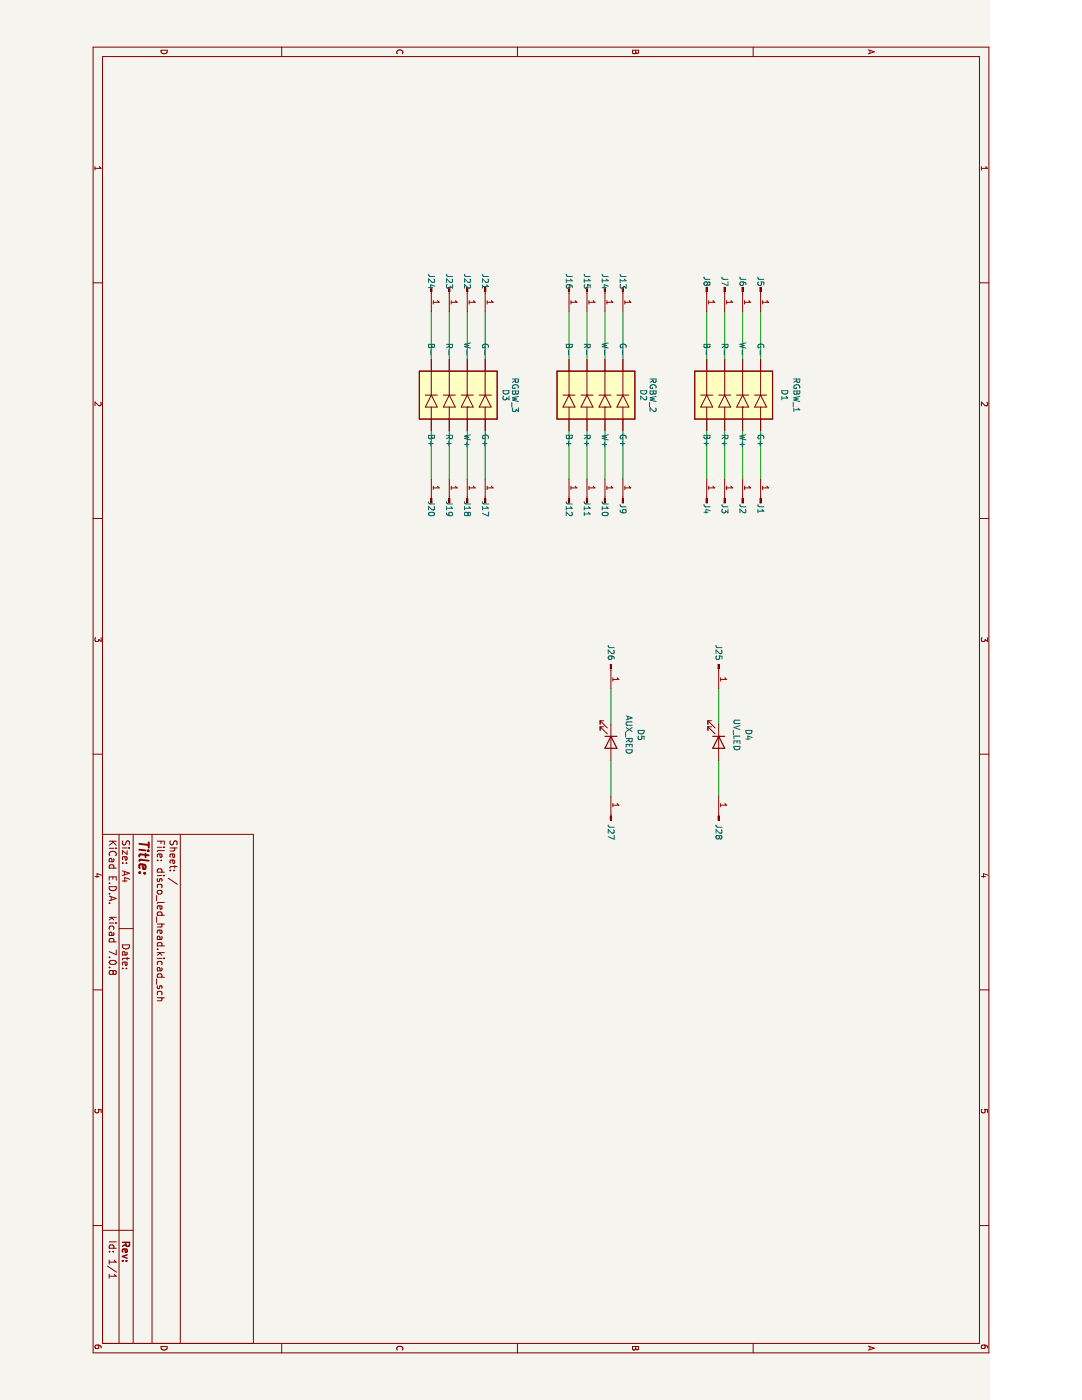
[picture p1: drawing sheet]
(kicad_sch (version 20230121) (generator eeschema)

 (paper "A4")

 (lib_symbols
  (symbol "Connector:Conn_01x01_Pin" (pin_names (offset 1.016) hide) (in_bom yes) (on_board yes)
   (property "Reference" "J" (at 0 2.54 0) (effects (font (size 1.27 1.27))))
   (property "Value" "Conn_01x01_Pin" (at 0 -2.54 0) (effects (font (size 1.27 1.27))))
   (property "Footprint" "" (at 0 0 0) (effects (font (size 1.27 1.27)) hide))
   (property "Datasheet" "~" (at 0 0 0) (effects (font (size 1.27 1.27)) hide))
   (property "ki_locked" "" (at 0 0 0) (effects (font (size 1.27 1.27))))
   (symbol "Conn_01x01_Pin_1_1"
    (polyline (pts (xy 1.27 0) (xy 0.8636 0)) (stroke (width 0.1524) (type default)) (fill (type none)))
    (rectangle (start 0.8636 0.127) (end 0 -0.127) (stroke (width 0.1524) (type default)) (fill (type outline)))
    (pin passive line (at 5.08 0 180) (length 3.81) (name "Pin_1" (effects (font (size 1.27 1.27)))) (number "1" (effects (font (size 1.27 1.27)))))))
  (symbol "Device:LED" (pin_numbers hide) (pin_names (offset 1.016) hide) (in_bom yes) (on_board yes)
   (property "Reference" "D" (at 0 2.54 0) (effects (font (size 1.27 1.27))))
   (property "Value" "LED" (at 0 -2.54 0) (effects (font (size 1.27 1.27))))
   (property "Footprint" "" (at 0 0 0) (effects (font (size 1.27 1.27)) hide))
   (property "Datasheet" "~" (at 0 0 0) (effects (font (size 1.27 1.27)) hide))
   (symbol "LED_0_1"
    (polyline (pts (xy -1.27 -1.27) (xy -1.27 1.27)) (stroke (width 0.254) (type default)) (fill (type none)))
    (polyline (pts (xy -1.27 0) (xy 1.27 0)) (stroke (width 0) (type default)) (fill (type none)))
    (polyline (pts (xy 1.27 -1.27) (xy 1.27 1.27) (xy -1.27 0) (xy 1.27 -1.27)) (stroke (width 0.254) (type default)) (fill (type none)))
    (polyline (pts (xy -3.048 -0.762) (xy -4.572 -2.286) (xy -3.81 -2.286) (xy -4.572 -2.286) (xy -4.572 -1.524)) (stroke (width 0) (type default)) (fill (type none)))
    (polyline (pts (xy -1.778 -0.762) (xy -3.302 -2.286) (xy -2.54 -2.286) (xy -3.302 -2.286) (xy -3.302 -1.524)) (stroke (width 0) (type default)) (fill (type none))))
   (symbol "LED_1_1"
    (pin passive line (at -3.81 0 0) (length 2.54) (name "K" (effects (font (size 1.27 1.27)))) (number "1" (effects (font (size 1.27 1.27)))))
    (pin passive line (at 3.81 0 180) (length 2.54) (name "A" (effects (font (size 1.27 1.27)))) (number "2" (effects (font (size 1.27 1.27)))))))
  (symbol "LED_RGBW_1" (pin_numbers hide) (in_bom yes) (on_board yes)
   (property "Reference" "D" (at 6.35 0 0) (effects (font (size 1.27 1.27))))
   (property "Value" "" (at 0 0 0) (effects (font (size 1.27 1.27)) hide))
   (property "Footprint" "RGBW" (at 6.35 2.54 0) (effects (font (size 1.27 1.27)) hide))
   (property "Datasheet" "" (at 0 0 0) (effects (font (size 1.27 1.27)) hide))
   (symbol "LED_RGBW_1_0_1"
    (polyline (pts (xy 1.27 -3.81) (xy 6.35 -3.81)) (stroke (width 0) (type default)) (fill (type none)))
    (polyline (pts (xy 6.35 -16.51) (xy 6.35 -13.97)) (stroke (width 0) (type default)) (fill (type none)))
    (polyline (pts (xy 6.35 -15.24) (xy 1.27 -15.24)) (stroke (width 0) (type default)) (fill (type none)))
    (polyline (pts (xy 6.35 -12.7) (xy 6.35 -10.16)) (stroke (width 0) (type default)) (fill (type none)))
    (polyline (pts (xy 6.35 -11.43) (xy 1.27 -11.43)) (stroke (width 0) (type default)) (fill (type none)))
    (polyline (pts (xy 6.35 -8.89) (xy 6.35 -6.35)) (stroke (width 0) (type default)) (fill (type none)))
    (polyline (pts (xy 6.35 -7.62) (xy 1.27 -7.62)) (stroke (width 0) (type default)) (fill (type none)))
    (polyline (pts (xy 6.35 -5.08) (xy 6.35 -2.54)) (stroke (width 0) (type default)) (fill (type none)))
    (polyline (pts (xy 8.89 -7.62) (xy 8.89 -7.62)) (stroke (width 0) (type default)) (fill (type none)))
    (polyline (pts (xy 8.89 -3.81) (xy 11.43 -3.81)) (stroke (width 0) (type default)) (fill (type none)))
    (polyline (pts (xy 11.43 -15.24) (xy 8.89 -15.24)) (stroke (width 0) (type default)) (fill (type none)))
    (polyline (pts (xy 11.43 -11.43) (xy 8.89 -11.43)) (stroke (width 0) (type default)) (fill (type none)))
    (polyline (pts (xy 11.43 -7.62) (xy 8.89 -7.62)) (stroke (width 0) (type default)) (fill (type none)))
    (polyline (pts (xy 8.89 -13.97) (xy 6.35 -15.24) (xy 8.89 -16.51) (xy 8.89 -13.97)) (stroke (width 0) (type default)) (fill (type none)))
    (polyline (pts (xy 8.89 -10.16) (xy 6.35 -11.43) (xy 8.89 -12.7) (xy 8.89 -10.16)) (stroke (width 0) (type default)) (fill (type none)))
    (polyline (pts (xy 8.89 -6.35) (xy 6.35 -7.62) (xy 8.89 -8.89) (xy 8.89 -6.35)) (stroke (width 0) (type default)) (fill (type none)))
    (polyline (pts (xy 8.89 -2.54) (xy 6.35 -3.81) (xy 8.89 -5.08) (xy 8.89 -2.54)) (stroke (width 0) (type default)) (fill (type none))))
   (symbol "LED_RGBW_1_1_1"
    (rectangle (start 1.27 -1.27) (end 11.43 -17.78) (stroke (width 0) (type default)) (fill (type background)))
    (pin input line (at 11.43 -3.81 0) (length 2.54) (name "G+" (effects (font (size 1.27 1.27)))) (number "1" (effects (font (size 1.27 1.27)))))
    (pin input line (at 11.43 -7.62 0) (length 2.54) (name "W+" (effects (font (size 1.27 1.27)))) (number "2" (effects (font (size 1.27 1.27)))))
    (pin input line (at 11.43 -11.43 0) (length 2.54) (name "R+" (effects (font (size 1.27 1.27)))) (number "3" (effects (font (size 1.27 1.27)))))
    (pin input line (at 11.43 -15.24 0) (length 2.54) (name "B+" (effects (font (size 1.27 1.27)))) (number "4" (effects (font (size 1.27 1.27)))))
    (pin output line (at 1.27 -3.81 180) (length 2.54) (name "G-" (effects (font (size 1.27 1.27)))) (number "5" (effects (font (size 1.27 1.27)))))
    (pin output line (at 1.27 -7.62 180) (length 2.54) (name "W-" (effects (font (size 1.27 1.27)))) (number "6" (effects (font (size 1.27 1.27)))))
    (pin output line (at 1.27 -11.43 180) (length 2.54) (name "R-" (effects (font (size 1.27 1.27)))) (number "7" (effects (font (size 1.27 1.27)))))
    (pin output line (at 1.27 -15.24 180) (length 2.54) (name "B-" (effects (font (size 1.27 1.27)))) (number "8" (effects (font (size 1.27 1.27)))))))
  (symbol "LED_RGBW_2" (pin_numbers hide) (in_bom yes) (on_board yes)
   (property "Reference" "D" (at 6.35 0 0) (effects (font (size 1.27 1.27))))
   (property "Value" "" (at 0 0 0) (effects (font (size 1.27 1.27)) hide))
   (property "Footprint" "RGBW" (at 6.35 2.54 0) (effects (font (size 1.27 1.27)) hide))
   (property "Datasheet" "" (at 0 0 0) (effects (font (size 1.27 1.27)) hide))
   (symbol "LED_RGBW_2_0_1"
    (polyline (pts (xy 1.27 -3.81) (xy 6.35 -3.81)) (stroke (width 0) (type default)) (fill (type none)))
    (polyline (pts (xy 6.35 -16.51) (xy 6.35 -13.97)) (stroke (width 0) (type default)) (fill (type none)))
    (polyline (pts (xy 6.35 -15.24) (xy 1.27 -15.24)) (stroke (width 0) (type default)) (fill (type none)))
    (polyline (pts (xy 6.35 -12.7) (xy 6.35 -10.16)) (stroke (width 0) (type default)) (fill (type none)))
    (polyline (pts (xy 6.35 -11.43) (xy 1.27 -11.43)) (stroke (width 0) (type default)) (fill (type none)))
    (polyline (pts (xy 6.35 -8.89) (xy 6.35 -6.35)) (stroke (width 0) (type default)) (fill (type none)))
    (polyline (pts (xy 6.35 -7.62) (xy 1.27 -7.62)) (stroke (width 0) (type default)) (fill (type none)))
    (polyline (pts (xy 6.35 -5.08) (xy 6.35 -2.54)) (stroke (width 0) (type default)) (fill (type none)))
    (polyline (pts (xy 8.89 -7.62) (xy 8.89 -7.62)) (stroke (width 0) (type default)) (fill (type none)))
    (polyline (pts (xy 8.89 -3.81) (xy 11.43 -3.81)) (stroke (width 0) (type default)) (fill (type none)))
    (polyline (pts (xy 11.43 -15.24) (xy 8.89 -15.24)) (stroke (width 0) (type default)) (fill (type none)))
    (polyline (pts (xy 11.43 -11.43) (xy 8.89 -11.43)) (stroke (width 0) (type default)) (fill (type none)))
    (polyline (pts (xy 11.43 -7.62) (xy 8.89 -7.62)) (stroke (width 0) (type default)) (fill (type none)))
    (polyline (pts (xy 8.89 -13.97) (xy 6.35 -15.24) (xy 8.89 -16.51) (xy 8.89 -13.97)) (stroke (width 0) (type default)) (fill (type none)))
    (polyline (pts (xy 8.89 -10.16) (xy 6.35 -11.43) (xy 8.89 -12.7) (xy 8.89 -10.16)) (stroke (width 0) (type default)) (fill (type none)))
    (polyline (pts (xy 8.89 -6.35) (xy 6.35 -7.62) (xy 8.89 -8.89) (xy 8.89 -6.35)) (stroke (width 0) (type default)) (fill (type none)))
    (polyline (pts (xy 8.89 -2.54) (xy 6.35 -3.81) (xy 8.89 -5.08) (xy 8.89 -2.54)) (stroke (width 0) (type default)) (fill (type none))))
   (symbol "LED_RGBW_2_1_1"
    (rectangle (start 1.27 -1.27) (end 11.43 -17.78) (stroke (width 0) (type default)) (fill (type background)))
    (pin input line (at 11.43 -3.81 0) (length 2.54) (name "G+" (effects (font (size 1.27 1.27)))) (number "1" (effects (font (size 1.27 1.27)))))
    (pin input line (at 11.43 -7.62 0) (length 2.54) (name "W+" (effects (font (size 1.27 1.27)))) (number "2" (effects (font (size 1.27 1.27)))))
    (pin input line (at 11.43 -11.43 0) (length 2.54) (name "R+" (effects (font (size 1.27 1.27)))) (number "3" (effects (font (size 1.27 1.27)))))
    (pin input line (at 11.43 -15.24 0) (length 2.54) (name "B+" (effects (font (size 1.27 1.27)))) (number "4" (effects (font (size 1.27 1.27)))))
    (pin output line (at 1.27 -3.81 180) (length 2.54) (name "G-" (effects (font (size 1.27 1.27)))) (number "5" (effects (font (size 1.27 1.27)))))
    (pin output line (at 1.27 -7.62 180) (length 2.54) (name "W-" (effects (font (size 1.27 1.27)))) (number "6" (effects (font (size 1.27 1.27)))))
    (pin output line (at 1.27 -11.43 180) (length 2.54) (name "R-" (effects (font (size 1.27 1.27)))) (number "7" (effects (font (size 1.27 1.27)))))
    (pin output line (at 1.27 -15.24 180) (length 2.54) (name "B-" (effects (font (size 1.27 1.27)))) (number "8" (effects (font (size 1.27 1.27))))))))


 (wire (pts (xy 78.74 87.63) (xy 66.04 87.63)) (stroke (width 0) (type default)))
 (wire (pts (xy 78.74 62.23) (xy 66.04 62.23)) (stroke (width 0) (type default)))
 (wire (pts (xy 78.74 99.06) (xy 66.04 99.06)) (stroke (width 0) (type default)))
 (wire (pts (xy 146.05 67.31) (xy 153.67 67.31)) (stroke (width 0) (type default)))
 (wire (pts (xy 78.74 128.27) (xy 66.04 128.27)) (stroke (width 0) (type default)))
 (wire (pts (xy 88.9 91.44) (xy 101.6 91.44)) (stroke (width 0) (type default)))
 (wire (pts (xy 78.74 95.25) (xy 66.04 95.25)) (stroke (width 0) (type default)))
 (wire (pts (xy 78.74 116.84) (xy 66.04 116.84)) (stroke (width 0) (type default)))
 (wire (pts (xy 88.9 62.23) (xy 101.6 62.23)) (stroke (width 0) (type default)))
 (wire (pts (xy 168.91 67.31) (xy 161.29 67.31)) (stroke (width 0) (type default)))
 (wire (pts (xy 88.9 95.25) (xy 101.6 95.25)) (stroke (width 0) (type default)))
 (wire (pts (xy 168.91 90.17) (xy 161.29 90.17)) (stroke (width 0) (type default)))
 (wire (pts (xy 88.9 128.27) (xy 101.6 128.27)) (stroke (width 0) (type default)))
 (wire (pts (xy 88.9 99.06) (xy 101.6 99.06)) (stroke (width 0) (type default)))
 (wire (pts (xy 78.74 120.65) (xy 66.04 120.65)) (stroke (width 0) (type default)))
 (wire (pts (xy 146.05 90.17) (xy 153.67 90.17)) (stroke (width 0) (type default)))
 (wire (pts (xy 78.74 69.85) (xy 66.04 69.85)) (stroke (width 0) (type default)))
 (wire (pts (xy 88.9 66.04) (xy 101.6 66.04)) (stroke (width 0) (type default)))
 (wire (pts (xy 78.74 91.44) (xy 66.04 91.44)) (stroke (width 0) (type default)))
 (wire (pts (xy 88.9 120.65) (xy 101.6 120.65)) (stroke (width 0) (type default)))
 (wire (pts (xy 78.74 124.46) (xy 66.04 124.46)) (stroke (width 0) (type default)))
 (wire (pts (xy 88.9 87.63) (xy 101.6 87.63)) (stroke (width 0) (type default)))
 (wire (pts (xy 88.9 116.84) (xy 101.6 116.84)) (stroke (width 0) (type default)))
 (wire (pts (xy 78.74 66.04) (xy 66.04 66.04)) (stroke (width 0) (type default)))
 (wire (pts (xy 88.9 124.46) (xy 101.6 124.46)) (stroke (width 0) (type default)))
 (wire (pts (xy 88.9 58.42) (xy 101.6 58.42)) (stroke (width 0) (type default)))
 (wire (pts (xy 78.74 58.42) (xy 66.04 58.42)) (stroke (width 0) (type default)))
 (wire (pts (xy 88.9 69.85) (xy 101.6 69.85)) (stroke (width 0) (type default)))

 (symbol (lib_id "Connector:Conn_01x01_Pin") (at 106.68 95.25 0) (mirror y) (unit 1) (in_bom yes) (on_board yes) (dnp no)
  (property "Reference" "J11" (at 107.95 95.25 0) (effects (font (size 1.27 1.27))))
  (property "Value" "R2+" (at 106.045 92.71 0) (effects (font (size 1.27 1.27)) hide))
  (property "Footprint" "my_library:LED_Pad" (at 106.68 95.25 0) (effects (font (size 1.27 1.27)) hide))
  (property "Datasheet" "~" (at 106.68 95.25 0) (effects (font (size 1.27 1.27)) hide)) (pin "1"))

 (symbol (lib_id "Connector:Conn_01x01_Pin") (at 60.96 62.23 0) (unit 1) (in_bom yes) (on_board yes) (dnp no)
  (property "Reference" "J6" (at 59.69 62.23 0) (effects (font (size 1.27 1.27))))
  (property "Value" "W1-" (at 61.595 59.69 0) (effects (font (size 1.27 1.27)) hide))
  (property "Footprint" "my_library:LED_Pad" (at 60.96 62.23 0) (effects (font (size 1.27 1.27)) hide))
  (property "Datasheet" "~" (at 60.96 62.23 0) (effects (font (size 1.27 1.27)) hide)) (pin "1"))

 (symbol (lib_id "Connector:Conn_01x01_Pin") (at 60.96 99.06 0) (unit 1) (in_bom yes) (on_board yes) (dnp no)
  (property "Reference" "J16" (at 59.69 99.06 0) (effects (font (size 1.27 1.27))))
  (property "Value" "B2-" (at 61.595 96.52 0) (effects (font (size 1.27 1.27)) hide))
  (property "Footprint" "my_library:LED_Pad" (at 60.96 99.06 0) (effects (font (size 1.27 1.27)) hide))
  (property "Datasheet" "~" (at 60.96 99.06 0) (effects (font (size 1.27 1.27)) hide)) (pin "1"))

 (symbol (lib_id "Connector:Conn_01x01_Pin") (at 60.96 116.84 0) (unit 1) (in_bom yes) (on_board yes) (dnp no)
  (property "Reference" "J21" (at 59.69 116.84 0) (effects (font (size 1.27 1.27))))
  (property "Value" "G3-" (at 61.595 114.3 0) (effects (font (size 1.27 1.27)) hide))
  (property "Footprint" "my_library:LED_Pad" (at 60.96 116.84 0) (effects (font (size 1.27 1.27)) hide))
  (property "Datasheet" "~" (at 60.96 116.84 0) (effects (font (size 1.27 1.27)) hide)) (pin "1"))

 (symbol (lib_id "Connector:Conn_01x01_Pin") (at 173.99 90.17 0) (mirror y) (unit 1) (in_bom yes) (on_board yes) (dnp no)
  (property "Reference" "J27" (at 176.53 90.17 0) (effects (font (size 1.27 1.27))))
  (property "Value" "A_R+" (at 173.355 87.63 0) (effects (font (size 1.27 1.27)) hide))
  (property "Footprint" "my_library:LED_Pad" (at 173.99 90.17 0) (effects (font (size 1.27 1.27)) hide))
  (property "Datasheet" "~" (at 173.99 90.17 0) (effects (font (size 1.27 1.27)) hide)) (pin "1"))

 (symbol (lib_id "Connector:Conn_01x01_Pin") (at 60.96 95.25 0) (unit 1) (in_bom yes) (on_board yes) (dnp no)
  (property "Reference" "J15" (at 59.69 95.25 0) (effects (font (size 1.27 1.27))))
  (property "Value" "R2-" (at 61.595 92.71 0) (effects (font (size 1.27 1.27)) hide))
  (property "Footprint" "my_library:LED_Pad" (at 60.96 95.25 0) (effects (font (size 1.27 1.27)) hide))
  (property "Datasheet" "~" (at 60.96 95.25 0) (effects (font (size 1.27 1.27)) hide)) (pin "1"))

 (symbol (lib_id "Connector:Conn_01x01_Pin") (at 60.96 91.44 0) (unit 1) (in_bom yes) (on_board yes) (dnp no)
  (property "Reference" "J14" (at 59.69 91.44 0) (effects (font (size 1.27 1.27))))
  (property "Value" "W2-" (at 61.595 88.9 0) (effects (font (size 1.27 1.27)) hide))
  (property "Footprint" "my_library:LED_Pad" (at 60.96 91.44 0) (effects (font (size 1.27 1.27)) hide))
  (property "Datasheet" "~" (at 60.96 91.44 0) (effects (font (size 1.27 1.27)) hide)) (pin "1"))

 (symbol (lib_id "Connector:Conn_01x01_Pin") (at 140.97 67.31 0) (unit 1) (in_bom yes) (on_board yes) (dnp no)
  (property "Reference" "J25" (at 138.43 67.31 0) (effects (font (size 1.27 1.27))))
  (property "Value" "UV-" (at 141.605 64.77 0) (effects (font (size 1.27 1.27)) hide))
  (property "Footprint" "my_library:LED_Pad" (at 140.97 67.31 0) (effects (font (size 1.27 1.27)) hide))
  (property "Datasheet" "~" (at 140.97 67.31 0) (effects (font (size 1.27 1.27)) hide)) (pin "1"))

 (symbol (lib_id "Connector:Conn_01x01_Pin") (at 106.68 116.84 0) (mirror y) (unit 1) (in_bom yes) (on_board yes) (dnp no)
  (property "Reference" "J17" (at 107.95 116.84 0) (effects (font (size 1.27 1.27))))
  (property "Value" "G3+" (at 106.045 114.3 0) (effects (font (size 1.27 1.27)) hide))
  (property "Footprint" "my_library:LED_Pad" (at 106.68 116.84 0) (effects (font (size 1.27 1.27)) hide))
  (property "Datasheet" "~" (at 106.68 116.84 0) (effects (font (size 1.27 1.27)) hide)) (pin "1"))

 (symbol (lib_id "Connector:Conn_01x01_Pin") (at 106.68 58.42 0) (mirror y) (unit 1) (in_bom yes) (on_board yes) (dnp no)
  (property "Reference" "J1" (at 107.95 58.42 0) (effects (font (size 1.27 1.27))))
  (property "Value" "G1+" (at 106.045 55.88 0) (effects (font (size 1.27 1.27)) hide))
  (property "Footprint" "my_library:LED_Pad" (at 106.68 58.42 0) (effects (font (size 1.27 1.27)) hide))
  (property "Datasheet" "~" (at 106.68 58.42 0) (effects (font (size 1.27 1.27)) hide)) (pin "1"))

 (symbol (lib_id "Connector:Conn_01x01_Pin") (at 106.68 99.06 0) (mirror y) (unit 1) (in_bom yes) (on_board yes) (dnp no)
  (property "Reference" "J12" (at 107.95 99.06 0) (effects (font (size 1.27 1.27))))
  (property "Value" "B2+" (at 106.045 96.52 0) (effects (font (size 1.27 1.27)) hide))
  (property "Footprint" "my_library:LED_Pad" (at 106.68 99.06 0) (effects (font (size 1.27 1.27)) hide))
  (property "Datasheet" "~" (at 106.68 99.06 0) (effects (font (size 1.27 1.27)) hide)) (pin "1"))

 (symbol (lib_id "Connector:Conn_01x01_Pin") (at 60.96 124.46 0) (unit 1) (in_bom yes) (on_board yes) (dnp no)
  (property "Reference" "J23" (at 59.69 124.46 0) (effects (font (size 1.27 1.27))))
  (property "Value" "R3-" (at 61.595 121.92 0) (effects (font (size 1.27 1.27)) hide))
  (property "Footprint" "my_library:LED_Pad" (at 60.96 124.46 0) (effects (font (size 1.27 1.27)) hide))
  (property "Datasheet" "~" (at 60.96 124.46 0) (effects (font (size 1.27 1.27)) hide)) (pin "1"))

 (symbol (lib_id "Connector:Conn_01x01_Pin") (at 106.68 69.85 0) (mirror y) (unit 1) (in_bom yes) (on_board yes) (dnp no)
  (property "Reference" "J4" (at 107.95 69.85 0) (effects (font (size 1.27 1.27))))
  (property "Value" "B1+" (at 106.045 67.31 0) (effects (font (size 1.27 1.27)) hide))
  (property "Footprint" "my_library:LED_Pad" (at 106.68 69.85 0) (effects (font (size 1.27 1.27)) hide))
  (property "Datasheet" "~" (at 106.68 69.85 0) (effects (font (size 1.27 1.27)) hide)) (pin "1"))

 (symbol (lib_id "Connector:Conn_01x01_Pin") (at 106.68 87.63 0) (mirror y) (unit 1) (in_bom yes) (on_board yes) (dnp no)
  (property "Reference" "J9" (at 107.95 87.63 0) (effects (font (size 1.27 1.27))))
  (property "Value" "G2+" (at 106.045 85.09 0) (effects (font (size 1.27 1.27)) hide))
  (property "Footprint" "my_library:LED_Pad" (at 106.68 87.63 0) (effects (font (size 1.27 1.27)) hide))
  (property "Datasheet" "~" (at 106.68 87.63 0) (effects (font (size 1.27 1.27)) hide)) (pin "1"))

 (symbol (lib_id "Connector:Conn_01x01_Pin") (at 106.68 128.27 0) (mirror y) (unit 1) (in_bom yes) (on_board yes) (dnp no)
  (property "Reference" "J20" (at 107.95 128.27 0) (effects (font (size 1.27 1.27))))
  (property "Value" "B3+" (at 106.045 125.73 0) (effects (font (size 1.27 1.27)) hide))
  (property "Footprint" "my_library:LED_Pad" (at 106.68 128.27 0) (effects (font (size 1.27 1.27)) hide))
  (property "Datasheet" "~" (at 106.68 128.27 0) (effects (font (size 1.27 1.27)) hide)) (pin "1"))

 (symbol (lib_name "LED_RGBW_2") (lib_id "Custom:LED_RGBW") (at 77.47 83.82 0) (unit 1) (in_bom yes) (on_board yes) (dnp no)
  (property "Reference" "D2" (at 83.82 82.55 0) (effects (font (size 1.27 1.27)) (justify top)))
  (property "Value" "RGBW_2" (at 83.82 81.28 0) (effects (font (size 1.27 1.27))))
  (property "Footprint" "my_library:LED_SOIC_RGBW" (at 83.82 81.28 0) (effects (font (size 1.27 1.27)) hide))
  (property "Datasheet" "" (at 77.47 83.82 0) (effects (font (size 1.27 1.27)) hide)) (pin "1") (pin "2") (pin "3") (pin "4") (pin "5") (pin "6") (pin "7") (pin "8"))

 (symbol (lib_id "Connector:Conn_01x01_Pin") (at 106.68 62.23 0) (mirror y) (unit 1) (in_bom yes) (on_board yes) (dnp no)
  (property "Reference" "J2" (at 107.95 62.23 0) (effects (font (size 1.27 1.27))))
  (property "Value" "W1+" (at 106.045 59.69 0) (effects (font (size 1.27 1.27)) hide))
  (property "Footprint" "my_library:LED_Pad" (at 106.68 62.23 0) (effects (font (size 1.27 1.27)) hide))
  (property "Datasheet" "~" (at 106.68 62.23 0) (effects (font (size 1.27 1.27)) hide)) (pin "1"))

 (symbol (lib_id "Connector:Conn_01x01_Pin") (at 60.96 128.27 0) (unit 1) (in_bom yes) (on_board yes) (dnp no)
  (property "Reference" "J24" (at 59.69 128.27 0) (effects (font (size 1.27 1.27))))
  (property "Value" "B3-" (at 61.595 125.73 0) (effects (font (size 1.27 1.27)) hide))
  (property "Footprint" "my_library:LED_Pad" (at 60.96 128.27 0) (effects (font (size 1.27 1.27)) hide))
  (property "Datasheet" "~" (at 60.96 128.27 0) (effects (font (size 1.27 1.27)) hide)) (pin "1"))

 (symbol (lib_id "Connector:Conn_01x01_Pin") (at 106.68 91.44 0) (mirror y) (unit 1) (in_bom yes) (on_board yes) (dnp no)
  (property "Reference" "J10" (at 107.95 91.44 0) (effects (font (size 1.27 1.27))))
  (property "Value" "W2+" (at 106.045 88.9 0) (effects (font (size 1.27 1.27)) hide))
  (property "Footprint" "my_library:LED_Pad" (at 106.68 91.44 0) (effects (font (size 1.27 1.27)) hide))
  (property "Datasheet" "~" (at 106.68 91.44 0) (effects (font (size 1.27 1.27)) hide)) (pin "1"))

 (symbol (lib_id "Connector:Conn_01x01_Pin") (at 173.99 67.31 0) (mirror y) (unit 1) (in_bom yes) (on_board yes) (dnp no)
  (property "Reference" "J28" (at 176.53 67.31 0) (effects (font (size 1.27 1.27))))
  (property "Value" "UV+" (at 173.355 64.77 0) (effects (font (size 1.27 1.27)) hide))
  (property "Footprint" "my_library:LED_Pad" (at 173.99 67.31 0) (effects (font (size 1.27 1.27)) hide))
  (property "Datasheet" "~" (at 173.99 67.31 0) (effects (font (size 1.27 1.27)) hide)) (pin "1"))

 (symbol (lib_id "Connector:Conn_01x01_Pin") (at 106.68 120.65 0) (mirror y) (unit 1) (in_bom yes) (on_board yes) (dnp no)
  (property "Reference" "J18" (at 107.95 120.65 0) (effects (font (size 1.27 1.27))))
  (property "Value" "W3+" (at 106.045 118.11 0) (effects (font (size 1.27 1.27)) hide))
  (property "Footprint" "my_library:LED_Pad" (at 106.68 120.65 0) (effects (font (size 1.27 1.27)) hide))
  (property "Datasheet" "~" (at 106.68 120.65 0) (effects (font (size 1.27 1.27)) hide)) (pin "1"))

 (symbol (lib_id "Connector:Conn_01x01_Pin") (at 60.96 120.65 0) (unit 1) (in_bom yes) (on_board yes) (dnp no)
  (property "Reference" "J22" (at 59.69 120.65 0) (effects (font (size 1.27 1.27))))
  (property "Value" "W3-" (at 61.595 118.11 0) (effects (font (size 1.27 1.27)) hide))
  (property "Footprint" "my_library:LED_Pad" (at 60.96 120.65 0) (effects (font (size 1.27 1.27)) hide))
  (property "Datasheet" "~" (at 60.96 120.65 0) (effects (font (size 1.27 1.27)) hide)) (pin "1"))

 (symbol (lib_id "Connector:Conn_01x01_Pin") (at 60.96 66.04 0) (unit 1) (in_bom yes) (on_board yes) (dnp no)
  (property "Reference" "J7" (at 59.69 66.04 0) (effects (font (size 1.27 1.27))))
  (property "Value" "R1-" (at 61.595 63.5 0) (effects (font (size 1.27 1.27)) hide))
  (property "Footprint" "my_library:LED_Pad" (at 60.96 66.04 0) (effects (font (size 1.27 1.27)) hide))
  (property "Datasheet" "~" (at 60.96 66.04 0) (effects (font (size 1.27 1.27)) hide)) (pin "1"))

 (symbol (lib_id "Device:LED") (at 157.48 67.31 0) (unit 1) (in_bom yes) (on_board yes) (dnp no) (fields_autoplaced)
  (property "Reference" "D4" (at 155.8925 60.96 0) (effects (font (size 1.27 1.27))))
  (property "Value" "UV_LED" (at 155.8925 63.5 0) (effects (font (size 1.27 1.27))))
  (property "Footprint" "my_library:Red_LED_5W" (at 157.48 67.31 0) (effects (font (size 1.27 1.27)) hide))
  (property "Datasheet" "~" (at 157.48 67.31 0) (effects (font (size 1.27 1.27)) hide)) (pin "1") (pin "2"))

 (symbol (lib_id "Connector:Conn_01x01_Pin") (at 106.68 66.04 0) (mirror y) (unit 1) (in_bom yes) (on_board yes) (dnp no)
  (property "Reference" "J3" (at 107.95 66.04 0) (effects (font (size 1.27 1.27))))
  (property "Value" "R1+" (at 106.045 63.5 0) (effects (font (size 1.27 1.27)) hide))
  (property "Footprint" "my_library:LED_Pad" (at 106.68 66.04 0) (effects (font (size 1.27 1.27)) hide))
  (property "Datasheet" "~" (at 106.68 66.04 0) (effects (font (size 1.27 1.27)) hide)) (pin "1"))

 (symbol (lib_id "Connector:Conn_01x01_Pin") (at 60.96 69.85 0) (unit 1) (in_bom yes) (on_board yes) (dnp no)
  (property "Reference" "J8" (at 59.69 69.85 0) (effects (font (size 1.27 1.27))))
  (property "Value" "B1-" (at 61.595 67.31 0) (effects (font (size 1.27 1.27)) hide))
  (property "Footprint" "my_library:LED_Pad" (at 60.96 69.85 0) (effects (font (size 1.27 1.27)) hide))
  (property "Datasheet" "~" (at 60.96 69.85 0) (effects (font (size 1.27 1.27)) hide)) (pin "1"))

 (symbol (lib_id "Device:LED") (at 157.48 90.17 0) (unit 1) (in_bom yes) (on_board yes) (dnp no) (fields_autoplaced)
  (property "Reference" "D5" (at 155.8925 83.82 0) (effects (font (size 1.27 1.27))))
  (property "Value" "AUX_RED" (at 155.8925 86.36 0) (effects (font (size 1.27 1.27))))
  (property "Footprint" "my_library:Red_LED_5W" (at 157.48 90.17 0) (effects (font (size 1.27 1.27)) hide))
  (property "Datasheet" "~" (at 157.48 90.17 0) (effects (font (size 1.27 1.27)) hide)) (pin "1") (pin "2"))

 (symbol (lib_name "LED_RGBW_1") (lib_id "Custom:LED_RGBW") (at 77.47 113.03 0) (unit 1) (in_bom yes) (on_board yes) (dnp no)
  (property "Reference" "D3" (at 83.82 111.76 0) (effects (font (size 1.27 1.27)) (justify top)))
  (property "Value" "RGBW_3" (at 83.82 110.49 0) (effects (font (size 1.27 1.27))))
  (property "Footprint" "my_library:LED_SOIC_RGBW" (at 83.82 110.49 0) (effects (font (size 1.27 1.27)) hide))
  (property "Datasheet" "" (at 77.47 113.03 0) (effects (font (size 1.27 1.27)) hide)) (pin "1") (pin "2") (pin "3") (pin "4") (pin "5") (pin "6") (pin "7") (pin "8"))

 (symbol (lib_name "LED_RGBW_1") (lib_id "Custom:LED_RGBW") (at 77.47 54.61 0) (unit 1) (in_bom yes) (on_board yes) (dnp no)
  (property "Reference" "D1" (at 83.82 53.34 0) (effects (font (size 1.27 1.27))))
  (property "Value" "RGBW_1" (at 83.82 50.8 0) (effects (font (size 1.27 1.27))))
  (property "Footprint" "my_library:LED_SOIC_RGBW" (at 83.82 52.07 0) (effects (font (size 1.27 1.27)) hide))
  (property "Datasheet" "" (at 77.47 54.61 0) (effects (font (size 1.27 1.27)) hide)) (pin "1") (pin "2") (pin "3") (pin "4") (pin "5") (pin "6") (pin "7") (pin "8"))

 (symbol (lib_id "Connector:Conn_01x01_Pin") (at 106.68 124.46 0) (mirror y) (unit 1) (in_bom yes) (on_board yes) (dnp no)
  (property "Reference" "J19" (at 107.95 124.46 0) (effects (font (size 1.27 1.27))))
  (property "Value" "R3+" (at 106.045 121.92 0) (effects (font (size 1.27 1.27)) hide))
  (property "Footprint" "my_library:LED_Pad" (at 106.68 124.46 0) (effects (font (size 1.27 1.27)) hide))
  (property "Datasheet" "~" (at 106.68 124.46 0) (effects (font (size 1.27 1.27)) hide)) (pin "1"))

 (symbol (lib_id "Connector:Conn_01x01_Pin") (at 60.96 58.42 0) (unit 1) (in_bom yes) (on_board yes) (dnp no)
  (property "Reference" "J5" (at 59.69 58.42 0) (effects (font (size 1.27 1.27))))
  (property "Value" "G1-" (at 61.595 55.88 0) (effects (font (size 1.27 1.27)) hide))
  (property "Footprint" "my_library:LED_Pad" (at 60.96 58.42 0) (effects (font (size 1.27 1.27)) hide))
  (property "Datasheet" "~" (at 60.96 58.42 0) (effects (font (size 1.27 1.27)) hide)) (pin "1"))

 (symbol (lib_id "Connector:Conn_01x01_Pin") (at 60.96 87.63 0) (unit 1) (in_bom yes) (on_board yes) (dnp no)
  (property "Reference" "J13" (at 59.69 87.63 0) (effects (font (size 1.27 1.27))))
  (property "Value" "G2-" (at 61.595 85.09 0) (effects (font (size 1.27 1.27)) hide))
  (property "Footprint" "my_library:LED_Pad" (at 60.96 87.63 0) (effects (font (size 1.27 1.27)) hide))
  (property "Datasheet" "~" (at 60.96 87.63 0) (effects (font (size 1.27 1.27)) hide)) (pin "1"))

 (symbol (lib_id "Connector:Conn_01x01_Pin") (at 140.97 90.17 0) (unit 1) (in_bom yes) (on_board yes) (dnp no)
  (property "Reference" "J26" (at 138.43 90.17 0) (effects (font (size 1.27 1.27))))
  (property "Value" "A_R-" (at 141.605 87.63 0) (effects (font (size 1.27 1.27)) hide))
  (property "Footprint" "my_library:LED_Pad" (at 140.97 90.17 0) (effects (font (size 1.27 1.27)) hide))
  (property "Datasheet" "~" (at 140.97 90.17 0) (effects (font (size 1.27 1.27)) hide)) (pin "1"))

 (sheet_instances (path "" (page "1"))))
